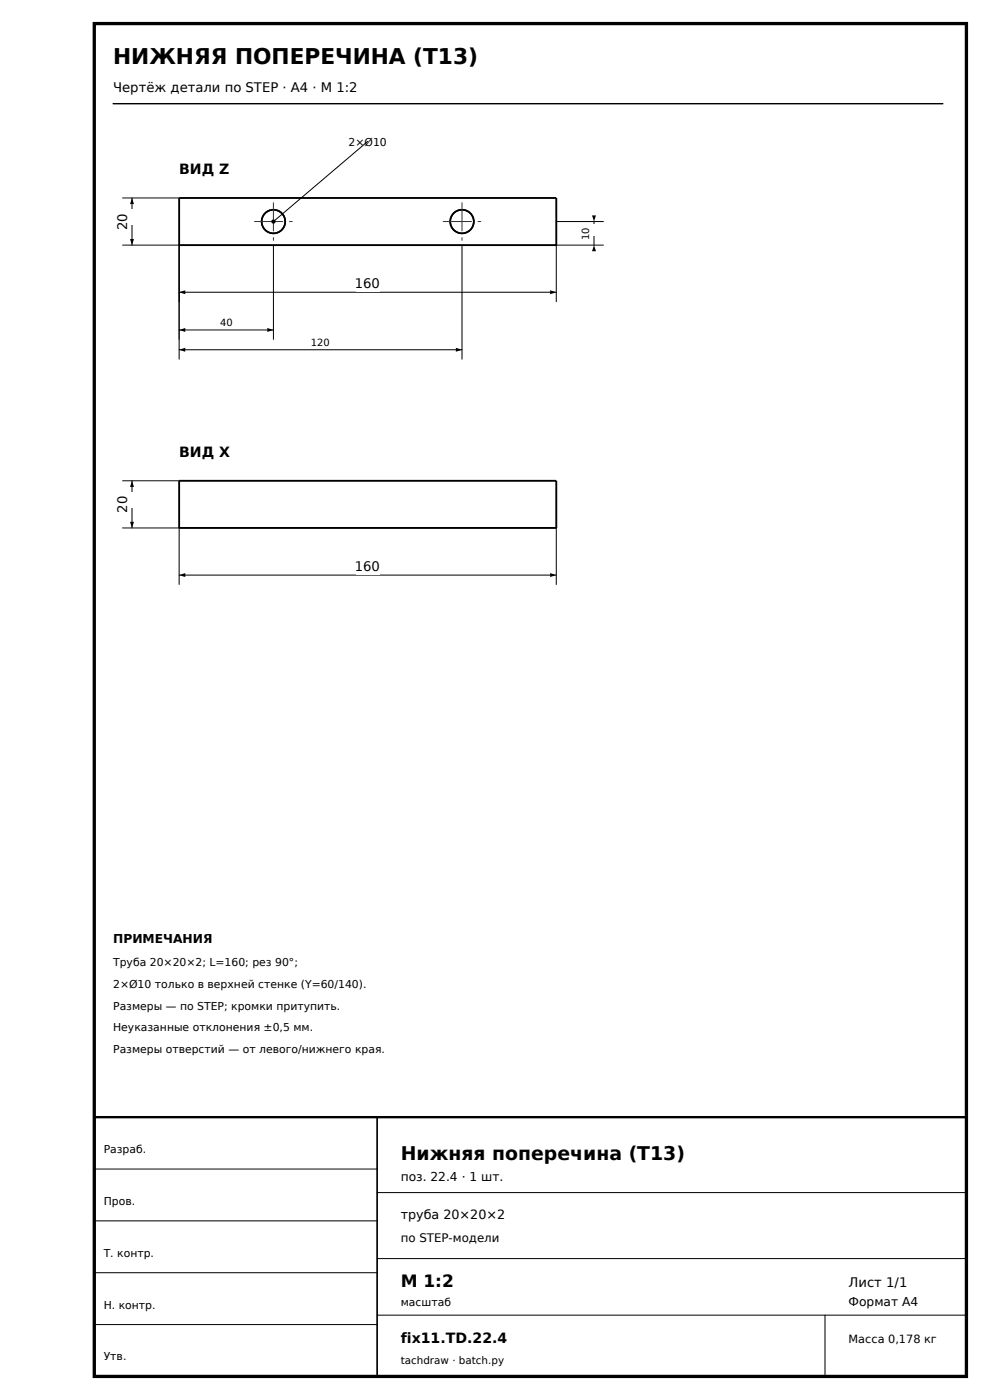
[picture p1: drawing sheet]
<svg xmlns="http://www.w3.org/2000/svg" width="210mm" height="297mm" viewBox="0 0 210 297" stroke-linecap="round" stroke-linejoin="round" font-family="sans-serif">
<path d="M20 5h185v287h-185z" fill="none" stroke="#000" stroke-width=".7" stroke-linecap="butt"/>
<path d="M24 22h176" fill="none" stroke="#000" stroke-width=".3"/>
<path d="M20 237h185v55h-185z" fill="none" stroke="#000" stroke-width=".5"/>
<g fill="none" stroke="#000" stroke-width=".35">
<path d="M80 237v55"/>
<circle cx="58" cy="47" r="2.5"/>
<circle cx="98" cy="47" r="2.5"/>
</g>
<path d="M38 52v12M118 52v12M38 62h80M20 248h60M20 259h60M80 253h125M20 270h60M80 267h125M80 279h125M175 279v13M20 281h60" fill="none" stroke="#000" stroke-width=".21"/>
<path d="M38 42h80v10h-80zM38 102h80v10h-80z" fill="none" stroke="#000" stroke-width=".4"/>
<path d="M38 62l1.3-.4v.8zM116.7 61.6l1.3 .4-1.3 .4z" fill="#000"/>
<path d="M75.5 58.5h5v3.4h-5z" fill="#fff"/>
<path d="M26 42h12M26 52h12M28 42v10" fill="none" stroke="#000" stroke-width=".21"/>
<path d="M28 42l.4 1.3h-.8zM27.6 50.7h.8l-.4 1.3z" fill="#000"/>
<path d="M25.3 44.4h3.4v3.4h-3.4z" fill="#fff"/>
<path d="M38 112v12M118 112v12M38 122h80" fill="none" stroke="#000" stroke-width=".21"/>
<path d="M38 122l1.3-.4v.8zM116.7 121.6l1.3 .4-1.3 .4z" fill="#000"/>
<path d="M75.5 118.5h5v3.4h-5z" fill="#fff"/>
<path d="M26 102h12M26 112h12M28 102v10" fill="none" stroke="#000" stroke-width=".21"/>
<path d="M28 102l.4 1.3h-.8zM27.6 110.7h.8l-.4 1.3z" fill="#000"/>
<path d="M25.3 104.4h3.4v3.4h-3.4z" fill="#fff"/>
<g fill="none" stroke="#000" stroke-width=".35">
<circle cx="58" cy="47" r="2.5"/>
<circle cx="98" cy="47" r="2.5"/>
</g>
<path d="M54 47h8M58 43v8M94 47h8M98 43v8" fill="none" stroke="#333" stroke-width=".21" stroke-dasharray="6 1.4 1.2 1.4"/>
<path d="M38 52v20M58 52v20M38 70h20" fill="none" stroke="#000" stroke-width=".21"/>
<path d="M38 70l1.3-.4v.8zM56.7 69.6l1.3 .4-1.3 .4z" fill="#000"/>
<path d="M46.7 67.2h2.6v2.5h-2.6z" fill="#fff"/>
<path d="M38 52v24.2M98 52v24.2M38 74.2h60" fill="none" stroke="#000" stroke-width=".21"/>
<path d="M38 74.2l1.3-.4v.8zM96.7 73.8l1.3 .4-1.3 .4z" fill="#000"/>
<path d="M66.1 71.4h3.8v2.5h-3.8z" fill="#fff"/>
<path d="M118 52h10M118 47h10M126 47v5" fill="none" stroke="#000" stroke-width=".21"/>
<path d="M126 52l.4 1.3h-.8zM125.6 45.7h.8l-.4 1.3z" fill="#000"/>
<path d="M123.7 47.6h2.6v2.5h-2.6z" fill="#fff"/>
<path d="M58 47l20-17z" fill="#000" stroke="#000" stroke-width=".21"/>
<circle cx="58" cy="47" r=".45" fill="#000"/>
<text font-size="4.6" x="24" y="13.5">НИЖНЯЯ ПОПЕРЕЧИНА (T13)</text>
<text font-size="4" x="85" y="246">Нижняя поперечина (T13)</text>
<text font-size="3.6" x="85" y="273">М 1:2</text>
<g font-size="3">
<text x="38" y="37">ВИД Z</text>
<text x="38" y="97">ВИД X</text>
<text x="85" y="285">fix11.TD.22.4</text>
</g>
<g font-size="2.8">
<text x="24" y="19.5">Чертёж детали по STEP · A4 · М 1:2</text>
<text x="27" y="48.8" transform="rotate(-90 27 48.8)">20</text>
<text x="75.3" y="61.1">160</text>
<text x="27" y="108.8" transform="rotate(-90 27 108.8)">20</text>
<text x="75.3" y="121.1">160</text>
<text x="180" y="273">Лист 1/1</text>
</g>
<text font-size="2.7" x="85" y="258.5">труба 20×20×2</text>
<g font-size="2.6">
<text x="24" y="200">ПРИМЕЧАНИЯ</text>
<text x="85" y="250.6">поз. 22.4 · 1 шт.</text>
<text x="180" y="277">Формат A4</text>
</g>
<text font-size="2.5" x="85" y="263.5">по STEP-модели</text>
<text font-size="2.4" x="180" y="285">Масса 0,178 кг</text>
<g font-size="2.3">
<text x="73.9" y="30.9">2×Ø10</text>
<text x="24" y="205">Труба 20×20×2; L=160; рез 90°;</text>
<text x="24" y="209.6">2×Ø10 только в верхней стенке (Y=60/140).</text>
<text x="24" y="214.2">Размеры — по STEP; кромки притупить.</text>
<text x="24" y="218.8">Неуказанные отклонения ±0,5 мм.</text>
<text x="24" y="223.4">Размеры отверстий — от левого/нижнего края.</text>
<text x="22" y="244.6">Разраб.</text>
<text x="22" y="255.6">Пров.</text>
<text x="22" y="266.6">Т. контр.</text>
<text x="22" y="277.6">Н. контр.</text>
<text x="85" y="277">масштаб</text>
<text x="22" y="288.6">Утв.</text>
</g>
<text font-size="2.2" x="85" y="289.3">tachdraw · batch.py</text>
<g font-size="2.1">
<text x="125" y="50.9" transform="rotate(-90 125 50.9)">10</text>
<text x="46.7" y="69.1">40</text>
<text x="66" y="73.3">120</text>
</g>
</svg>
